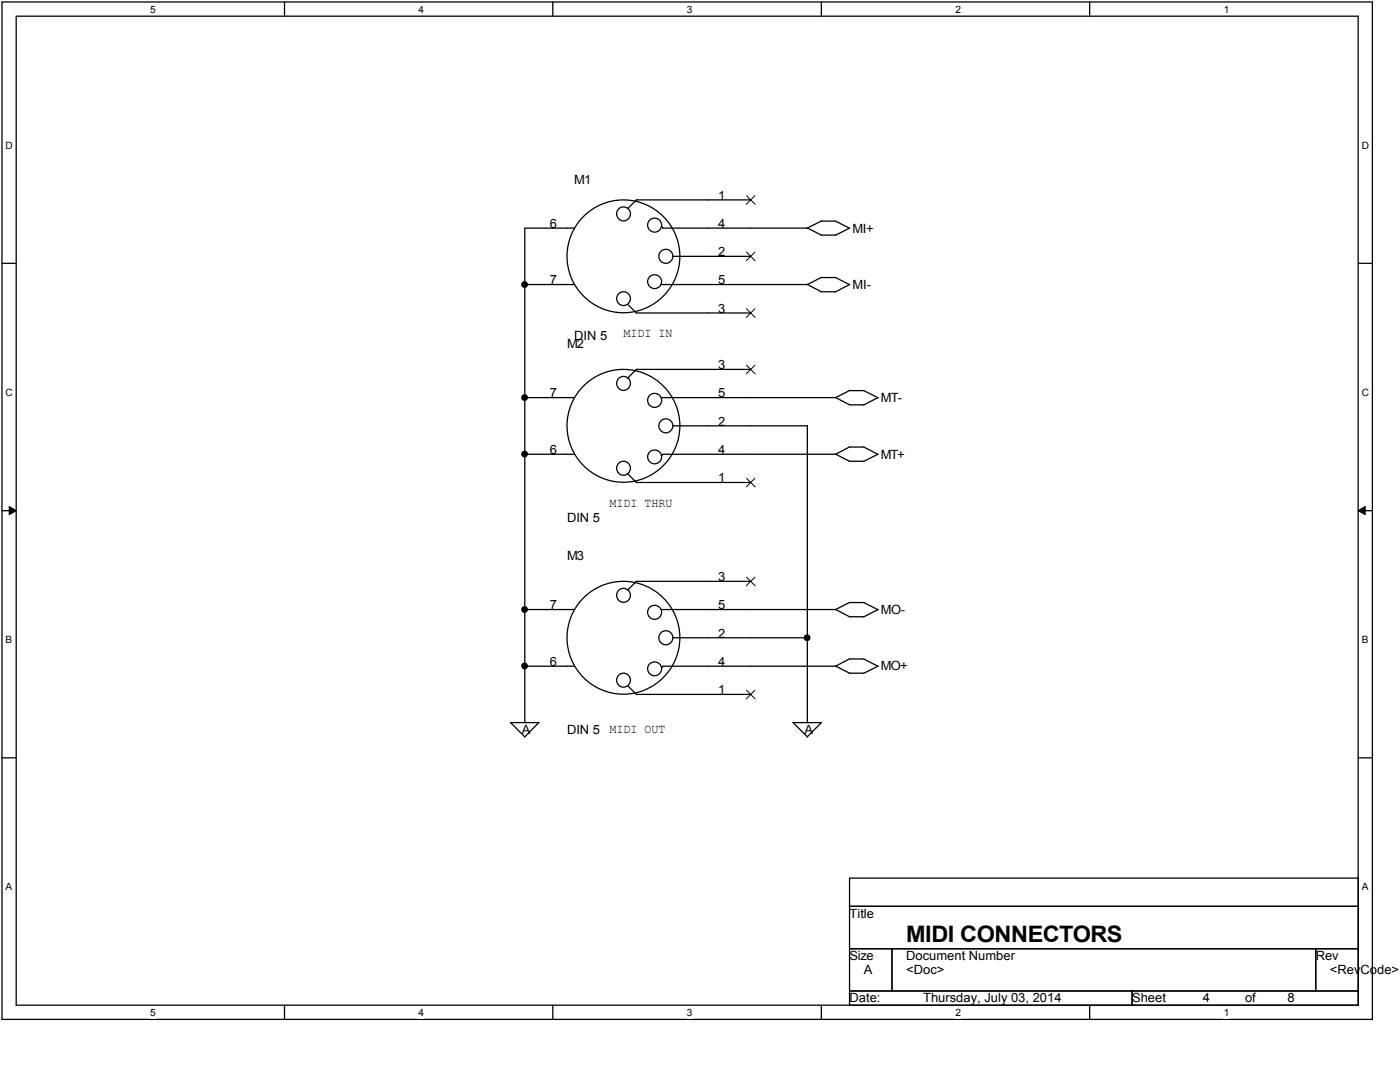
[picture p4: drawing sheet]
<svg xmlns="http://www.w3.org/2000/svg" width="279mm" height="216mm" viewBox="0 0 279 216" stroke-linecap="round" stroke-linejoin="round" font-family="sans-serif">
<path d="M.4 .4h273.5v203h-273.5zM3.2 3.2h267.9v197.4h-267.9z" fill="none" stroke="#000" stroke-width=".25"/>
<g fill="#fff">
<path d="M30 .7h1.1v2.3h-1.1z"/>
<path d="M30 200.9h1.1v2.3h-1.1z"/>
</g>
<path d="M56.8 .4v2.8M56.8 200.6v2.8" fill="none" stroke="#000" stroke-width=".25"/>
<g fill="#fff">
<path d="M83.5 .7h1.1v2.3h-1.1z"/>
<path d="M83.5 200.9h1.1v2.3h-1.1z"/>
</g>
<path d="M110.3 .4v2.8M110.3 200.6v2.8" fill="none" stroke="#000" stroke-width=".25"/>
<g fill="#fff">
<path d="M137.1 .7h1.1v2.3h-1.1z"/>
<path d="M137.1 200.9h1.1v2.3h-1.1z"/>
</g>
<path d="M163.9 .4v2.8M163.9 200.6v2.8" fill="none" stroke="#000" stroke-width=".25"/>
<g fill="#fff">
<path d="M190.7 .7h1.1v2.3h-1.1z"/>
<path d="M190.7 200.9h1.1v2.3h-1.1z"/>
</g>
<path d="M217.5 .4v2.8M217.5 200.6v2.8" fill="none" stroke="#000" stroke-width=".25"/>
<g fill="#fff">
<path d="M244.2 .7h1.1v2.3h-1.1z"/>
<path d="M244.2 200.9h1.1v2.3h-1.1z"/>
<path d="M1.1 27.9h1.5v2.2h-1.5z"/>
<path d="M271.8 27.9h1.4v2.2h-1.4z"/>
<path d="M1.1 77.2h1.5v2.2h-1.5z"/>
<path d="M271.8 77.2h1.4v2.2h-1.4z"/>
</g>
<path d="M.4 52.5h2.8M271.1 52.5h2.8" fill="none" stroke="#000" stroke-width=".25"/>
<g fill="#fff">
<path d="M1.1 126.5h1.3v2.3h-1.3z"/>
<path d="M271.8 126.5h1.3v2.3h-1.3z"/>
</g>
<path d="M.4 101.9h2.8M271.1 101.9h2.8" fill="none" stroke="#000" stroke-width=".25"/>
<path d="M1.8 101.1l1.4 .8-1.4 .8zM271.1 101.9l1.3-.8v1.6z" fill="#000"/>
<path d="M1.8 101.1l1.4 .8-1.4 .8zM271.1 101.9l1.3-.8v1.6z" fill="none" stroke="#000" stroke-width=".2"/>
<g fill="#fff">
<path d="M1.1 175.9h1.3v2.2h-1.3z"/>
<path d="M271.8 175.9h1.3v2.2h-1.3z"/>
</g>
<g fill="none" stroke="#000" stroke-width=".25">
<path d="M149.8 39.9l-22.8-.1-1.7 1.8M104.7 56.8h9.9M114.6 45.5h-9.9v98.7M132 45.2l.3 .3h28.9M132 56.8h29.2M134.3 51.1h15.5M161.1 45.5l2.8 1.4h2.9M161.1 56.7l2.8 1.5h2.9M163.9 44.1h2.9M163.9 55.4h2.9M164 44.1l-2.9 1.4M164 55.3l-2.9 1.5"/>
<path d="M166.8 44.1l2.8 1.5M166.8 55.4l2.8 1.4M169.5 45.5l-2.8 1.5M169.5 56.8l-2.8 1.5M104.7 79.3h9.9M125.3 60.7l1.7 1.8M127 62.5h22.8M127 73.7h22.8M127 73.7l-1.7 1.7M132 79.3h34.8M166.7 79.3l2.8 1.5M169.5 77.9h2.9"/>
<path d="M169.6 77.9l-2.8 1.4M172.4 77.9l2.9 1.5M175.2 79.3l-2.9 1.5M104.7 90.6h9.9M125.3 94.6l1.7 1.7h22.8M134.3 85h26.9M161.1 85v59.2M166.7 90.6l2.8 1.4M166.8 90.6h-34.5l-.3 .3M169.5 80.8h2.9M169.5 92h2.9M169.5 89.2h2.9"/>
<path d="M169.6 89.2l-2.8 1.4M172.4 89.2l2.9 1.5M175.2 90.6l-2.9 1.5M127 116h22.8M127 116l-1.7 1.7M104.7 132.9h9.9M104.7 121.6h9.9M125.3 136.9l1.7 1.7M127 138.6h22.8M132 121.6h34.8M134.3 127.3h26.9M166.7 121.6l2.8 1.5"/>
<path d="M166.7 132.9l2.8 1.4M166.8 132.9h-34.5l-.3 .3M169.5 123.1h2.9M169.5 134.3h2.9M169.5 120.2h2.9M169.5 131.5h2.9M169.6 120.2l-2.8 1.4M169.6 131.4l-2.8 1.5M172.4 120.2l2.9 1.5M172.4 131.5l2.9 1.5M175.2 121.6l-2.9 1.5M175.2 132.9l-2.9 1.5"/>
<path d="M.4 151.2h2.8M101.9 144.1l2.8 2.9M101.9 144.2h5.7M107.5 144.2l-2.8 2.9M158.2 144.1l2.9 2.9M158.3 144.2h5.7M163.9 144.2l-2.8 2.9M271.1 151.2h2.8M169.5 175.2h101.6v25.4h-101.6zM169.5 180.8h101.6M169.5 189.3h101.6M169.5 197.7h101.6"/>
<path d="M178 189.3v8.4M225.9 197.7v2.9M262.6 189.3v8.4"/>
<circle cx="104.7" cy="56.8" r=".56"/>
<circle cx="124.4" cy="51.1" r="11.3"/>
<circle cx="124.4" cy="42.7" r="1.39"/>
<circle cx="124.4" cy="59.6" r="1.38"/>
<circle cx="130.6" cy="44.9" r="1.4"/>
<circle cx="130.7" cy="56.2" r="1.39"/>
<circle cx="132.9" cy="51.1" r="1.4"/>
<circle cx="104.7" cy="79.3" r=".56"/>
<circle cx="124.4" cy="76.5" r="1.39"/>
<circle cx="130.6" cy="79.9" r="1.4"/>
<circle cx="104.7" cy="90.6" r=".56"/>
<circle cx="124.4" cy="85" r="11.3"/>
<circle cx="124.4" cy="93.4" r="1.39"/>
<circle cx="130.7" cy="91.2" r="1.39"/>
<circle cx="132.9" cy="85" r="1.4"/>
<circle cx="124.4" cy="118.8" r="1.39"/>
<circle cx="104.7" cy="121.6" r=".56"/>
<circle cx="104.7" cy="132.9" r=".56"/>
<circle cx="124.4" cy="127.3" r="11.3"/>
<circle cx="124.4" cy="135.7" r="1.39"/>
<circle cx="130.6" cy="122.2" r="1.4"/>
<circle cx="130.7" cy="133.5" r="1.39"/>
<circle cx="132.9" cy="127.3" r="1.4"/>
<circle cx="161.1" cy="127.3" r=".56"/>
</g>
<g fill="none" stroke="#000" stroke-width=".2">
<path d="M149 39l1.7 1.8M150.7 39l-1.8 1.8M149 50.3l1.7 1.7M150.7 50.3l-1.8 1.7M149 61.6l1.7 1.7M149 72.9l1.7 1.7M150.7 61.6l-1.8 1.7M150.7 72.9l-1.8 1.7M149 95.4l1.7 1.8M150.7 95.4l-1.8 1.8M149 115.2l1.7 1.7M150.7 115.2l-1.8 1.7"/>
<path d="M149 137.7l1.7 1.7M150.7 137.7l-1.8 1.7"/>
</g>
<g fill="#000">
<circle cx="104.7" cy="56.8" r=".56"/>
<circle cx="104.7" cy="79.3" r=".56"/>
<circle cx="104.7" cy="90.6" r=".56"/>
<circle cx="104.7" cy="121.6" r=".56"/>
<circle cx="104.7" cy="132.9" r=".56"/>
<circle cx="161.1" cy="127.3" r=".56"/>
</g>
<text font-size="4.5" x="180.8" y="187.9">MIDI CONNECTORS</text>
<g font-size="2.5">
<text x="114.6" y="36.8">M1</text>
<text x="143.3" y="39.8">1</text>
<text x="109.7" y="45.5">6</text>
<text x="143.3" y="45.5">4</text>
<text x="170.1" y="46.4">MI+</text>
<text x="143.3" y="51.1">2</text>
<text x="109.7" y="56.7">7</text>
<text x="143.3" y="56.7">5</text>
<text x="170.1" y="57.7">MI-</text>
<text x="143.3" y="62.4">3</text>
<text x="113.2" y="69.5">M2</text>
<text x="114.6" y="67.8">DIN 5</text>
<text x="124.5" y="67.3">MIDI IN</text>
<text x="143.3" y="73.7">3</text>
<text x="109.7" y="79.3">7</text>
<text x="143.3" y="79.3">5</text>
<text x="175.8" y="80.2">MT-</text>
<text x="143.3" y="84.9">2</text>
<text x="109.7" y="90.6">6</text>
<text x="143.3" y="90.6">4</text>
<text x="175.8" y="91.5">MT+</text>
<text x="121.6" y="101.1">MIDI THRU</text>
<text x="143.3" y="96.2">1</text>
<text x="113.2" y="104.2">DIN 5</text>
<text x="113.2" y="111.8">M3</text>
<text x="143.3" y="116">3</text>
<text x="109.7" y="121.6">7</text>
<text x="143.3" y="121.6">5</text>
<text x="175.8" y="122.5">MO-</text>
<text x="143.3" y="127.2">2</text>
<text x="109.7" y="132.9">6</text>
<text x="143.3" y="132.9">4</text>
<text x="175.8" y="133.8">MO+</text>
<text x="143.3" y="138.5">1</text>
<text x="104.1" y="146.5">A</text>
<text x="113.2" y="146.5">DIN 5</text>
<text x="121.6" y="146.3">MIDI OUT</text>
<text x="160.5" y="146.5">A</text>
<text x="169.5" y="183.1">Title</text>
<text x="169.5" y="191.6">Size</text>
<text x="180.8" y="191.6">Document Number</text>
<text x="262.6" y="191.6">Rev</text>
<text x="172.4" y="194.4">A</text>
<text x="180.8" y="194.4">&lt;Doc&gt;</text>
<text x="265.4" y="194.4">&lt;RevCode&gt;</text>
<text x="169.5" y="200">Date:</text>
<text x="184.2" y="200">Thursday, July 03, 2014</text>
<text x="225.9" y="200">Sheet</text>
<text x="240" y="200">4</text>
<text x="248.5" y="200">of</text>
<text x="257" y="200">8</text>
</g>
<g font-size="2">
<text x="30" y="2.6">5</text>
<text x="83.5" y="2.6">4</text>
<text x="137.1" y="2.6">3</text>
<text x="190.7" y="2.6">2</text>
<text x="244.2" y="2.6">1</text>
<text x="1.1" y="29.7">D</text>
<text x="271.8" y="29.7">D</text>
<text x="1.1" y="79">C</text>
<text x="271.8" y="79">C</text>
<text x="1.1" y="128.4">B</text>
<text x="271.8" y="128.4">B</text>
<text x="1.1" y="177.7">A</text>
<text x="271.8" y="177.7">A</text>
<text x="30" y="202.7">5</text>
<text x="83.5" y="202.7">4</text>
<text x="137.1" y="202.7">3</text>
<text x="190.7" y="202.7">2</text>
<text x="244.2" y="202.7">1</text>
</g>
</svg>
